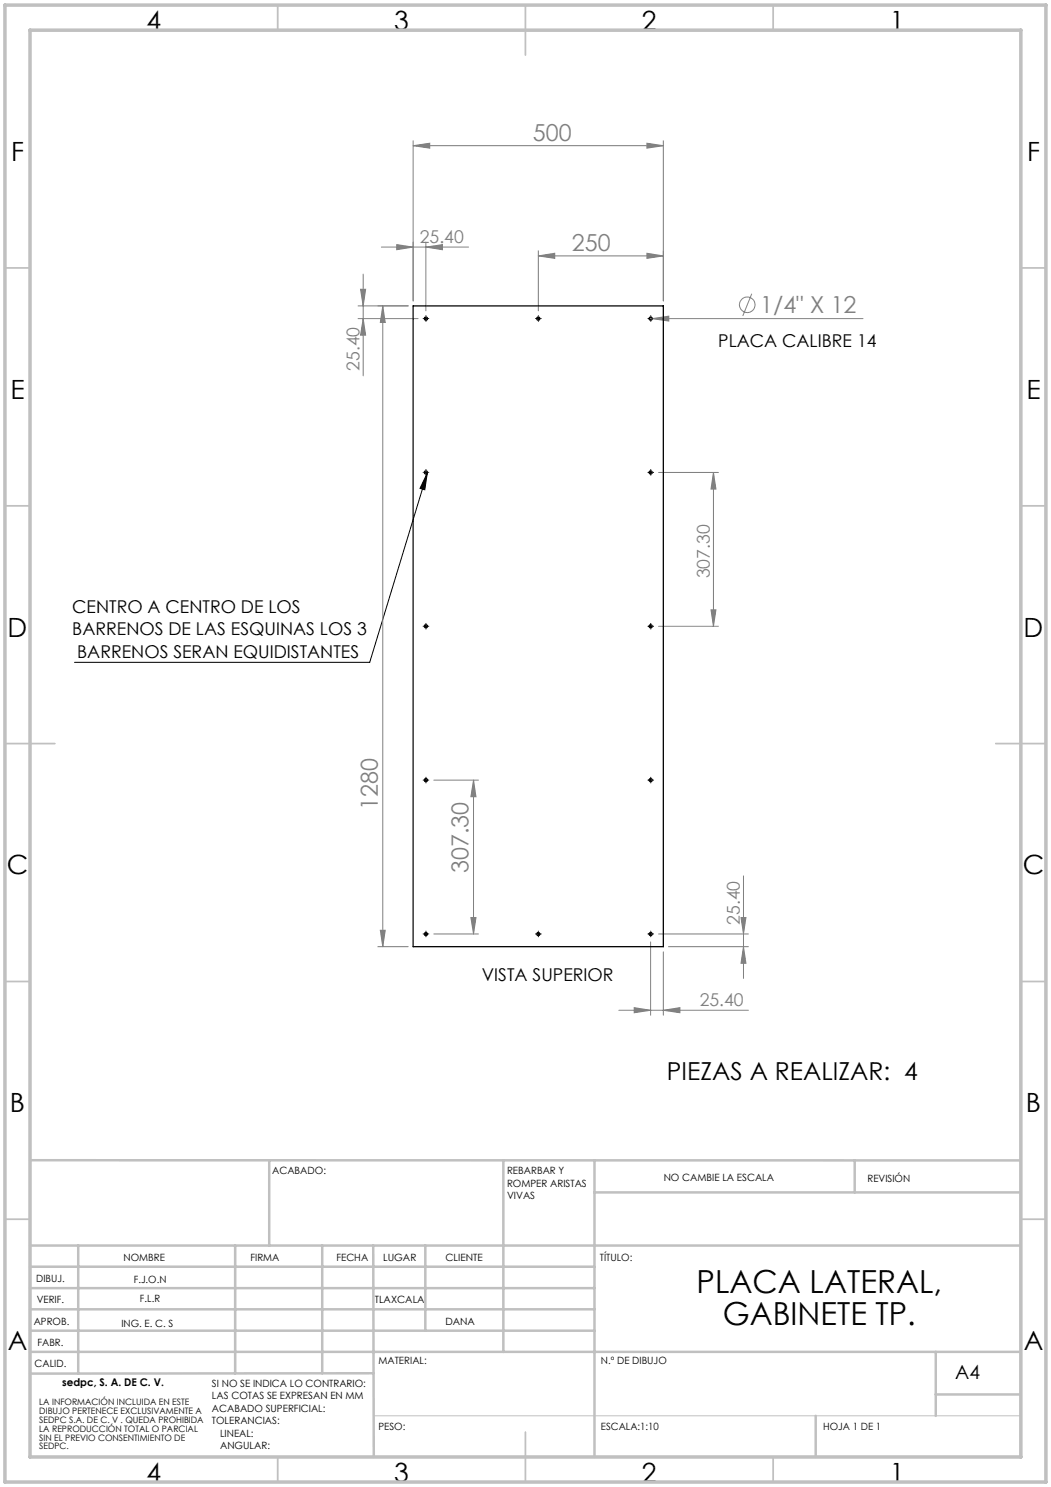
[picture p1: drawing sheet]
<svg xmlns="http://www.w3.org/2000/svg" width="210mm" height="297mm" viewBox="0 0 210 297" stroke-linecap="round" stroke-linejoin="round" font-family="sans-serif">
<g fill="none" stroke="#808080" stroke-width=".2">
<path d="M82.6 29.1l3.3-.5v1zM82.6 28.1v32M82.6 29.1h49.9M129.3 28.6l3.2 .5-3.2 .5zM132.5 28.1v32M72 57.8h1.1l-.5 3.3zM72.6 54.7v20.4M76.2 49.4h17.4M79.3 48.9l3.2 .5-3.2 .5zM85.1 49.4l3.3-.5v1zM85.1 48.4v13.7M107.6 51.1l3.2-.5v1z"/>
<path d="M107.6 50.1v12M107.6 51.1h24.9M129.3 50.6l3.2 .5-3.2 .5zM150.2 58.7l-1.8 4.4M71.5 63.6h12M71.5 61.1h10.1M72.6 63.6l.5 3.4h-1.1zM76.5 61.1v128M76.5 61.1l.5 3.3h-1zM129.7 63.6h42.7M130.3 63.6l3.3-.5v1zM131.6 94.4h11.9"/>
<path d="M142.6 94.4l.5 3.3h-1zM142.6 94.4v30.7M131.6 125.1h11.9M142.1 121.8h1l-.5 3.3zM86.7 155.8h8.9M94.6 155.8v30.7M94.6 155.8l.5 3.3h-1zM148.6 174.9v20.5M75.5 189.1h6.1M76 185.8h1l-.5 3.3zM86.7 186.5h8.9M94.1 183.3h1l-.5 3.2z"/>
<path d="M130 188.1v14.7M131.6 186.5h17.9M132.5 190.1v12.7M133.6 189.1h15.9M148.1 183.3h.9l-.4 3.2zM148.6 189.1l.4 3.3h-.9zM123.6 201.8h25.9M126.7 201.3l3.3 .5-3.3 .5zM132.5 201.8l3.4-.5v1z"/>
<circle cx="149.3" cy="60.9" r="1.55"/>
</g>
<g fill="none" stroke="#000" stroke-width=".2">
<path d="M84.8 63.6h.5M85.1 63.4v.5M107.3 63.6h.5M107.6 63.4v.5M129.8 63.6h.5M130 63.4v.5M84.8 94.4h.5M85.1 94.1v.5M85.4 94.5l-.5 3.3-1-.3zM85.4 94.5l-11.5 37.8h-59M129.8 94.4h.5M130 94.1v.5"/>
<path d="M84.8 125.1h.5M85.1 124.8v.5M129.8 125.1h.5M130 124.8v.5M84.8 155.8h.5M85.1 155.6v.5M129.8 155.8h.5M130 155.6v.5M84.8 186.5h.5M85.1 186.3v.5M107.3 186.5h.5M107.6 186.3v.5"/>
<path d="M129.8 186.5h.5M130 186.3v.5"/>
</g>
<g fill="none" stroke="#000" stroke-width=".2" stroke-dasharray="15.2 1.3 1.3 1.3">
<path d="M84.6 63.6h-.1M85.1 63.1h.1M85.1 64.1v.1M85.6 63.6h.1M107.1 63.6h-.1M107.6 63.1h.1M107.6 64.1v.1M108.1 63.6h.1M129.5 63.6h.1M130 63.1h.1M130 64.1v.1M130.5 63.6h.1"/>
<path d="M84.6 94.3h-.1M85.1 93.8h.1M85.1 94.8v.1M85.6 94.3h.1M129.5 94.3h.1M130 93.8h.1M130 94.8v.1M130.5 94.3h.1M84.6 125.1h-.1M85.1 124.6v-.1M85.1 125.6h.1M85.6 125.1h.1"/>
<path d="M129.5 125.1h.1M130 124.6v-.1M130 125.6h.1M130.5 125.1h.1M84.6 155.8h-.1M85.1 155.3v-.1M85.1 156.3v.1M85.6 155.8h.1M129.5 155.8h.1M130 155.3v-.1M130 156.3v.1M130.5 155.8h.1"/>
<path d="M84.6 186.5h-.1M85.1 186h.1M85.1 187v.1M85.6 186.5h.1M107.1 186.5h-.1M107.6 186h.1M107.6 187v.1M108.1 186.5h.1M129.5 186.5h.1M130 186h.1M130 187v.1M130.5 186.5h.1"/>
</g>
<path d="M74.6 282.8h129.4" fill="none" stroke="#c0c0c0" stroke-width=".2"/>
<g fill="none" stroke="#c0c0c0" stroke-width=".35">
<path d="M55.5 1v5M105 1v10M154.5 1v5M1 53.5h5M204 53.5h5M1 101h5M204 101h5M1 148.5h10M199 148.5h10M1 196h5M204 196h5M1 243.5h5"/>
<path d="M204 243.5h5M55.5 291v5M105 286v10M154.5 291v5"/>
</g>
<g fill="none" stroke="#c0c0c0" stroke-width=".5">
<path d="M6 231.7l198 .1M53.8 231.8v17M100.6 231.8v38.2M118.8 231.8v59.2M118.8 238.2h85.2M170.8 231.8v6.4M6 248.8h198M6 257.3h112.8M6 253h112.8M15.6 248.8v25.6M47 248.8v25.5M64.4 248.8v25.5"/>
<path d="M74.6 248.8l.1 42.2M85 248.8v17M6 265.8h112.8M6 261.5h112.8M6 270h198M74.6 274.3l-68.6 .1M187 270v12.8M187 278.5h17M163 282.8v8.2"/>
</g>
<path d="M1 1h208v295h-208zM6 6h198v285h-198z" fill="none" stroke="#c0c0c0" stroke-width=".7"/>
<path d="M85.4 94.5l-.5 3.3-1-.3z" fill="#000"/>
<g fill="#808080">
<path d="M130.3 63.6l3.3-.5v1z"/>
<path d="M126.7 201.3l3.3 .5-3.3 .5zM132.5 201.8l3.4-.5v1z"/>
<path d="M85.1 49.4l3.3-.5v1zM79.3 48.9l3.2 .5-3.2 .5z"/>
<path d="M72.6 63.6l.5 3.4h-1.1zM72 57.8h1.1l-.5 3.3zM148.6 189.1l.4 3.3h-.9zM148.1 183.3h.9l-.4 3.2zM142.1 121.8h1l-.5 3.3zM142.6 94.4l.5 3.3h-1z"/>
<path d="M129.3 28.6l3.2 .5-3.2 .5zM82.6 29.1l3.3-.5v1z"/>
<path d="M129.3 50.6l3.2 .5-3.2 .5zM107.6 51.1l3.2-.5v1z"/>
<path d="M94.1 183.3h1l-.5 3.2zM94.6 155.8l.5 3.3h-1z"/>
<path d="M76.5 61.1l.5 3.3h-1zM76 185.8h1l-.5 3.3z"/>
</g>
<g fill="none" stroke="#000" stroke-width=".25">
<path d="M82.6 61.1h49.9v128h-49.9z"/>
<circle cx="85.1" cy="63.6" r=".32"/>
<circle cx="107.6" cy="63.6" r=".33"/>
<circle cx="130" cy="63.6" r=".33"/>
<circle cx="85.1" cy="94.4" r=".32"/>
<circle cx="130" cy="94.4" r=".33"/>
<circle cx="85.1" cy="125.1" r=".32"/>
<circle cx="130" cy="125.1" r=".33"/>
<circle cx="85.1" cy="155.8" r=".32"/>
<circle cx="130" cy="155.8" r=".33"/>
<circle cx="85.1" cy="186.6" r=".31"/>
<circle cx="107.6" cy="186.6" r=".32"/>
<circle cx="130" cy="186.6" r=".32"/>
</g>
<g font-size="6.3">
<text x="139.2" y="258.3">PLACA LATERAL,</text>
<text x="144.4" y="264.6">GABINETE TP.</text>
</g>
<g font-size="5.3">
<text x="29.3" y="5.9">4</text>
<text x="78.8" y="5.9">3</text>
<text x="128.3" y="5.9">2</text>
<text x="177.8" y="5.9">1</text>
<text x="2.2" y="32.2">F</text>
<text x="205.2" y="32.2">F</text>
<text x="2.1" y="79.7">E</text>
<text x="205.1" y="79.7">E</text>
<text x="1.5" y="127.2">D</text>
<text x="204.5" y="127.2">D</text>
<text x="1.3" y="174.7">C</text>
<text x="204.3" y="174.7">C</text>
<text x="2" y="222.2">B</text>
<text x="205" y="222.2">B</text>
<text x="1.5" y="269.7">A</text>
<text x="204.5" y="269.7">A</text>
<text x="29.3" y="295.9">4</text>
<text x="78.8" y="295.9">3</text>
<text x="128.3" y="295.9">2</text>
<text x="177.8" y="295.9">1</text>
</g>
<text font-size="4.9" x="133.3" y="215.7">PIEZAS A REALIZAR: 4</text>
<g font-size="4.7" fill="#808080">
<text x="106.5" y="28.1">500</text>
<text x="114.3" y="50.1">250</text>
<text x="151.9" y="62.6">1/4&quot; X 12</text>
<text x="75.5" y="161.7" transform="rotate(-90 75.5 161.7)">1280</text>
<text x="93.6" y="174.4" transform="rotate(-90 93.6 174.4)">307.30</text>
</g>
<text font-size="3.9" x="190.9" y="275.5">A4</text>
<g font-size="3.5" fill="#808080">
<text x="83.9" y="48.6">25.40</text>
<text x="71.8" y="74.1" transform="rotate(-90 71.8 74.1)">25.40</text>
<text x="141.8" y="115.5" transform="rotate(-90 141.8 115.5)">307.30</text>
<text x="147.8" y="184.7" transform="rotate(-90 147.8 184.7)">25.40</text>
<text x="139.8" y="201">25.40</text>
</g>
<g font-size="3.5">
<text x="143.5" y="69.2">PLACA CALIBRE 14</text>
<text x="14.4" y="122.3">CENTRO A CENTRO DE LOS</text>
<text x="14.4" y="126.9">BARRENOS DE LAS ESQUINAS LOS 3</text>
<text x="15.4" y="131.4">BARRENOS SERAN EQUIDISTANTES</text>
<text x="96.3" y="195.9">VISTA SUPERIOR</text>
</g>
<text font-size="2.1" x="12.4" y="276.7">sedpc, S. A. DE C. V.</text>
<g font-size="2">
<text x="54.4" y="234.6">ACABADO:</text>
<text x="101.3" y="234.5">REBARBAR Y</text>
<text x="101.3" y="237">ROMPER ARISTAS</text>
<text x="101.3" y="239.5">VIVAS</text>
<text x="132.6" y="236">NO CAMBIE LA ESCALA</text>
<text x="173.3" y="236.2">REVISIÓN</text>
<text x="24.7" y="251.9">NOMBRE</text>
<text x="50" y="251.9">FIRMA</text>
<text x="67.2" y="251.9">FECHA</text>
<text x="76.5" y="251.9">LUGAR</text>
<text x="89" y="251.9">CLIENTE</text>
<text x="119.9" y="251.9">TÍTULO:</text>
<text x="7.2" y="256.1">DIBUJ.</text>
<text x="26.7" y="256.2">F.J.O.N</text>
<text x="7.4" y="260.3">VERIF.</text>
<text x="28" y="260.1">F.L.R</text>
<text x="74.9" y="260.3">TLAXCALA</text>
<text x="6.7" y="264.5">APROB.</text>
<text x="7.5" y="268.8">FABR.</text>
<text x="24.2" y="265">ING. E. C. S</text>
<text x="89" y="264.6">DANA</text>
<text x="6.9" y="273">CALID.</text>
<text x="75.6" y="272.5">MATERIAL:</text>
<text x="120.1" y="272.5">N.º DE DIBUJO</text>
<text x="42.4" y="277">SI NO SE INDICA LO CONTRARIO:</text>
<text x="42.4" y="279.5">LAS COTAS SE EXPRESAN EN MM</text>
<text x="42.4" y="282">ACABADO SUPERFICIAL:</text>
<text x="42.4" y="284.5">TOLERANCIAS:</text>
<text x="44" y="287">LINEAL:</text>
<text x="75.6" y="285.5">PESO:</text>
<text x="120.1" y="285.6">ESCALA:1:10</text>
<text x="164.5" y="285.6">HOJA 1 DE 1</text>
<text x="44" y="289.5">ANGULAR:</text>
</g>
<g font-size="1.8">
<text x="7.9" y="280.7">LA INFORMACIÓN INCLUIDA EN ESTE</text>
<text x="7.9" y="282.5">DIBUJO PERTENECE EXCLUSIVAMENTE A</text>
<text x="7.9" y="284.2">SEDPC S.A. DE C. V . QUEDA PROHIBIDA</text>
<text x="7.9" y="286">LA REPRODUCCIÓN TOTAL O PARCIAL</text>
<text x="7.9" y="287.7">SIN EL PREVIO CONSENTIMIENTO DE</text>
<text x="7.9" y="289.5">SEDPC.</text>
</g>
</svg>
